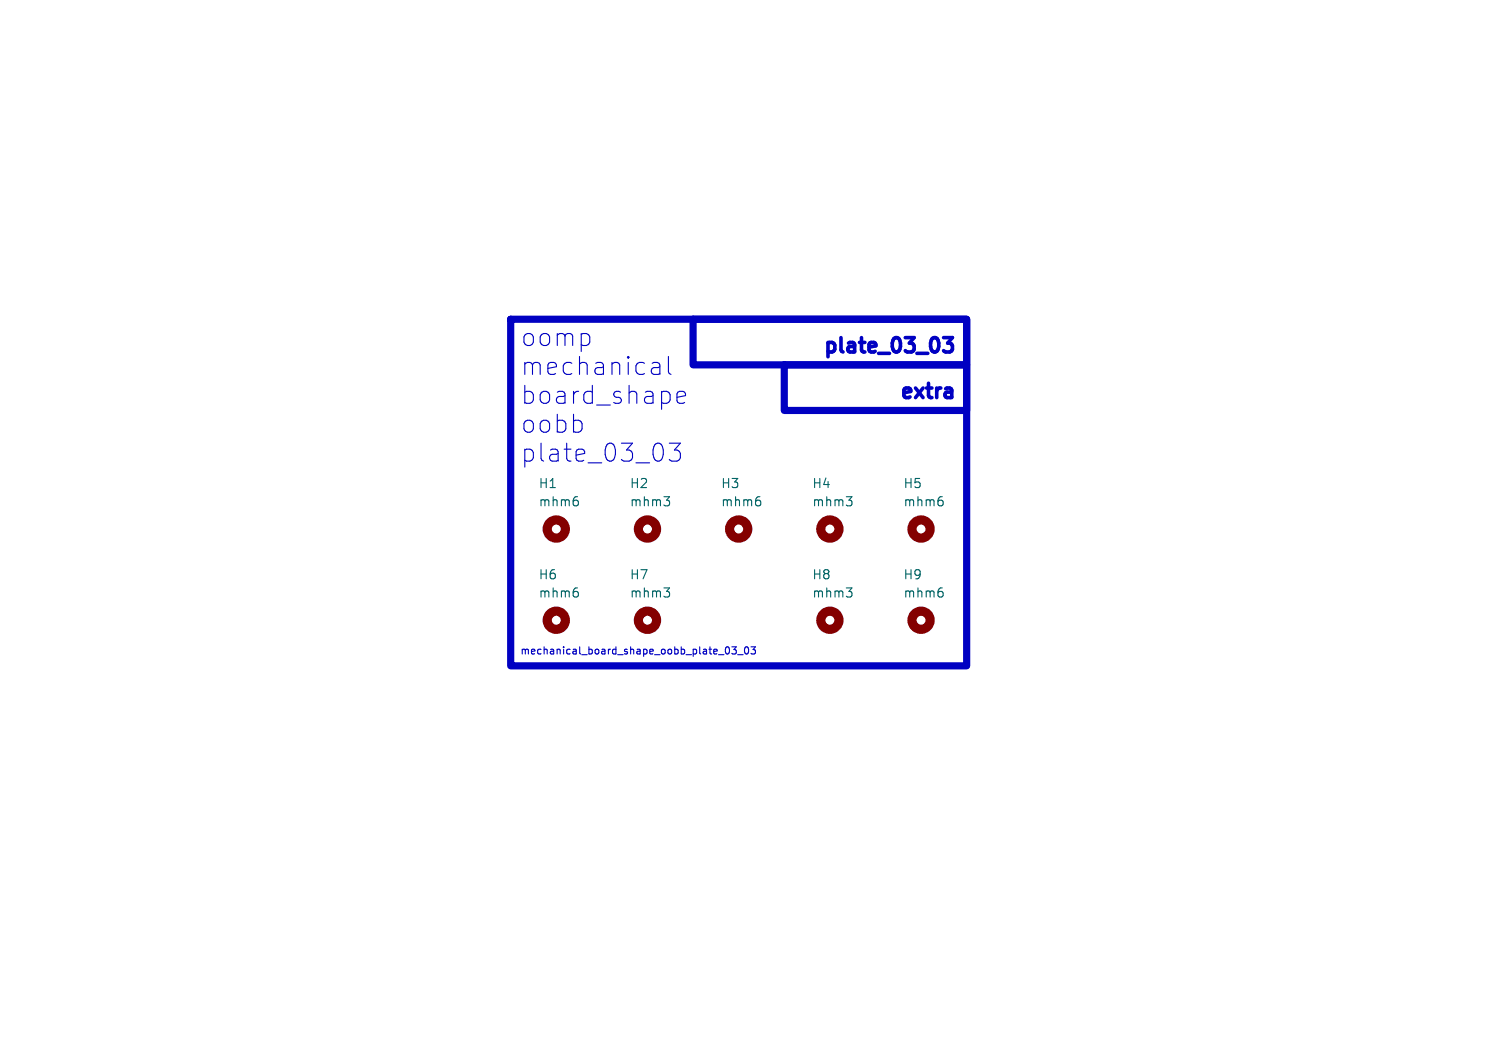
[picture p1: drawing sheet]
<svg xmlns="http://www.w3.org/2000/svg" width="210mm" height="148mm" viewBox="0 0 210 148" stroke-linecap="round" stroke-linejoin="round" font-family="sans-serif">
<g fill="none" stroke="#840000" stroke-width="1.3">
<circle cx="77.5" cy="73.7" r="1.27"/>
<circle cx="90.2" cy="73.7" r="1.27"/>
<circle cx="102.9" cy="73.7" r="1.27"/>
<circle cx="115.6" cy="73.7" r="1.27"/>
<circle cx="128.3" cy="73.7" r="1.27"/>
<circle cx="77.5" cy="86.4" r="1.27"/>
<circle cx="90.2" cy="86.4" r="1.27"/>
<circle cx="115.6" cy="86.4" r="1.27"/>
<circle cx="128.3" cy="86.4" r="1.27"/>
</g>
<g fill="none" stroke="#006464" stroke-width=".15">
<path d="M80.2 69.2h.2M80.3 69.6l.2 .3v.3l-.2 .2M92.5 69.2h.7l-.4 .4M93 69.6l.2 .3v.3l-.2 .2M105.6 69.2h.2M105.7 69.6l.2 .3v.3l-.2 .2M117.9 69.2h.7l-.4 .4M118.4 69.6l.2 .3v.3l-.2 .2M131 69.2h.2M131.1 69.6l.2 .3v.3l-.2 .2M80.2 81.9h.2M80.3 82.3l.2 .3v.3l-.2 .2"/>
<path d="M92.5 81.9h.7l-.4 .4M93 82.3l.2 .3v.3l-.2 .2M117.9 81.9h.7l-.4 .4M118.4 82.3l.2 .3v.3l-.2 .2M131 81.9h.2M131.1 82.3l.2 .3v.3l-.2 .2"/>
</g>
<path d="M90.8 50.6l.3-.1h.4l.3 .1 .1 .2v1.3M90.8 52l.3 .1h.6l.2-.1M91.9 51.1l-1.1 .2M93.1 49.6v2.2l.1 .2 .2 .1M94.3 55.3l1.2-.2-.2-.5-.2-.1h-.5l-.2 .1-.1 .2v1l.1 .2 .2 .2h.5l.2-.2M93.2 61.7h1.6l-.9 1a.68 .68 0 0 1 .9 .4v.6l-.3 .4-.2 .1h-.7l-.4-.2M101.1 90.3l.2-.2a.53 .53 0 0 1 .3 .5 .53 .53 0 0 1-.3 .5l-.2-.2M101.9 90.1h.6l-.3 .3 .3 .1v.5l-.2 .1-.4-.1M102.7 91.2h.8M103.8 90.2l.1-.1a.53 .53 0 0 1 .4 .5 .53 .53 0 0 1-.4 .5l-.1-.1-.1-.3zM104.6 90.1h.6l-.3 .3 .3 .1v.5l-.2 .1-.4-.1" fill="none" stroke="#0000c2" stroke-width=".15"/>
<path d="M130.6 47.4l.1 .4-.1 .8M131.4 47h1.2l-.6 .8a.54 .54 0 0 1 .6 .4v.4l-.2 .3-.1 .1h-.6l-.3-.2M132.3 54l.2 .3v1.1M132.5 55.3l-.6 .1M132.5 54.5l-.6 .1" fill="none" stroke="#0000c2" stroke-width=".5"/>
<path d="M71.1 44.5h63.5v48.2h-63.5zM96.5 44.5h38.1v6.3h-38.1zM109.2 50.8h25.4v6.4h-25.4z" fill="none" stroke="#0000c2" stroke-width="1"/>
<g font-size="3.5" fill="#0000c2">
<text x="72.4" y="48.4">oomp</text>
<text x="72.4" y="52.4">mechanical</text>
<text x="72.4" y="56.5">board_shape</text>
<text x="72.4" y="60.5">oobb</text>
<text x="72.4" y="64.5">plate_03_03</text>
</g>
<g font-size="2.8" fill="#0000c2">
<text x="114.1" y="49.3">plate_03_03</text>
<text x="124.7" y="55.6">extra</text>
</g>
<g font-size="1.8" fill="#006464">
<text x="74.9" y="70.7">mhm6</text>
<text x="74.9" y="68.2">H1</text>
<text x="87.6" y="70.7">mhm3</text>
<text x="87.6" y="68.2">H2</text>
<text x="100.3" y="70.7">mhm6</text>
<text x="100.3" y="68.2">H3</text>
<text x="113" y="70.7">mhm3</text>
<text x="113" y="68.2">H4</text>
<text x="125.7" y="70.7">mhm6</text>
<text x="125.7" y="68.2">H5</text>
<text x="74.9" y="83.4">mhm6</text>
<text x="74.9" y="80.9">H6</text>
<text x="87.6" y="83.4">mhm3</text>
<text x="87.6" y="80.9">H7</text>
<text x="113" y="83.4">mhm3</text>
<text x="113" y="80.9">H8</text>
<text x="125.7" y="83.4">mhm6</text>
<text x="125.7" y="80.9">H9</text>
</g>
<text font-size="1.4" fill="#0000c2" x="72.4" y="91.2">mechanical_board_shape_oobb_plate_03_03</text>
</svg>
